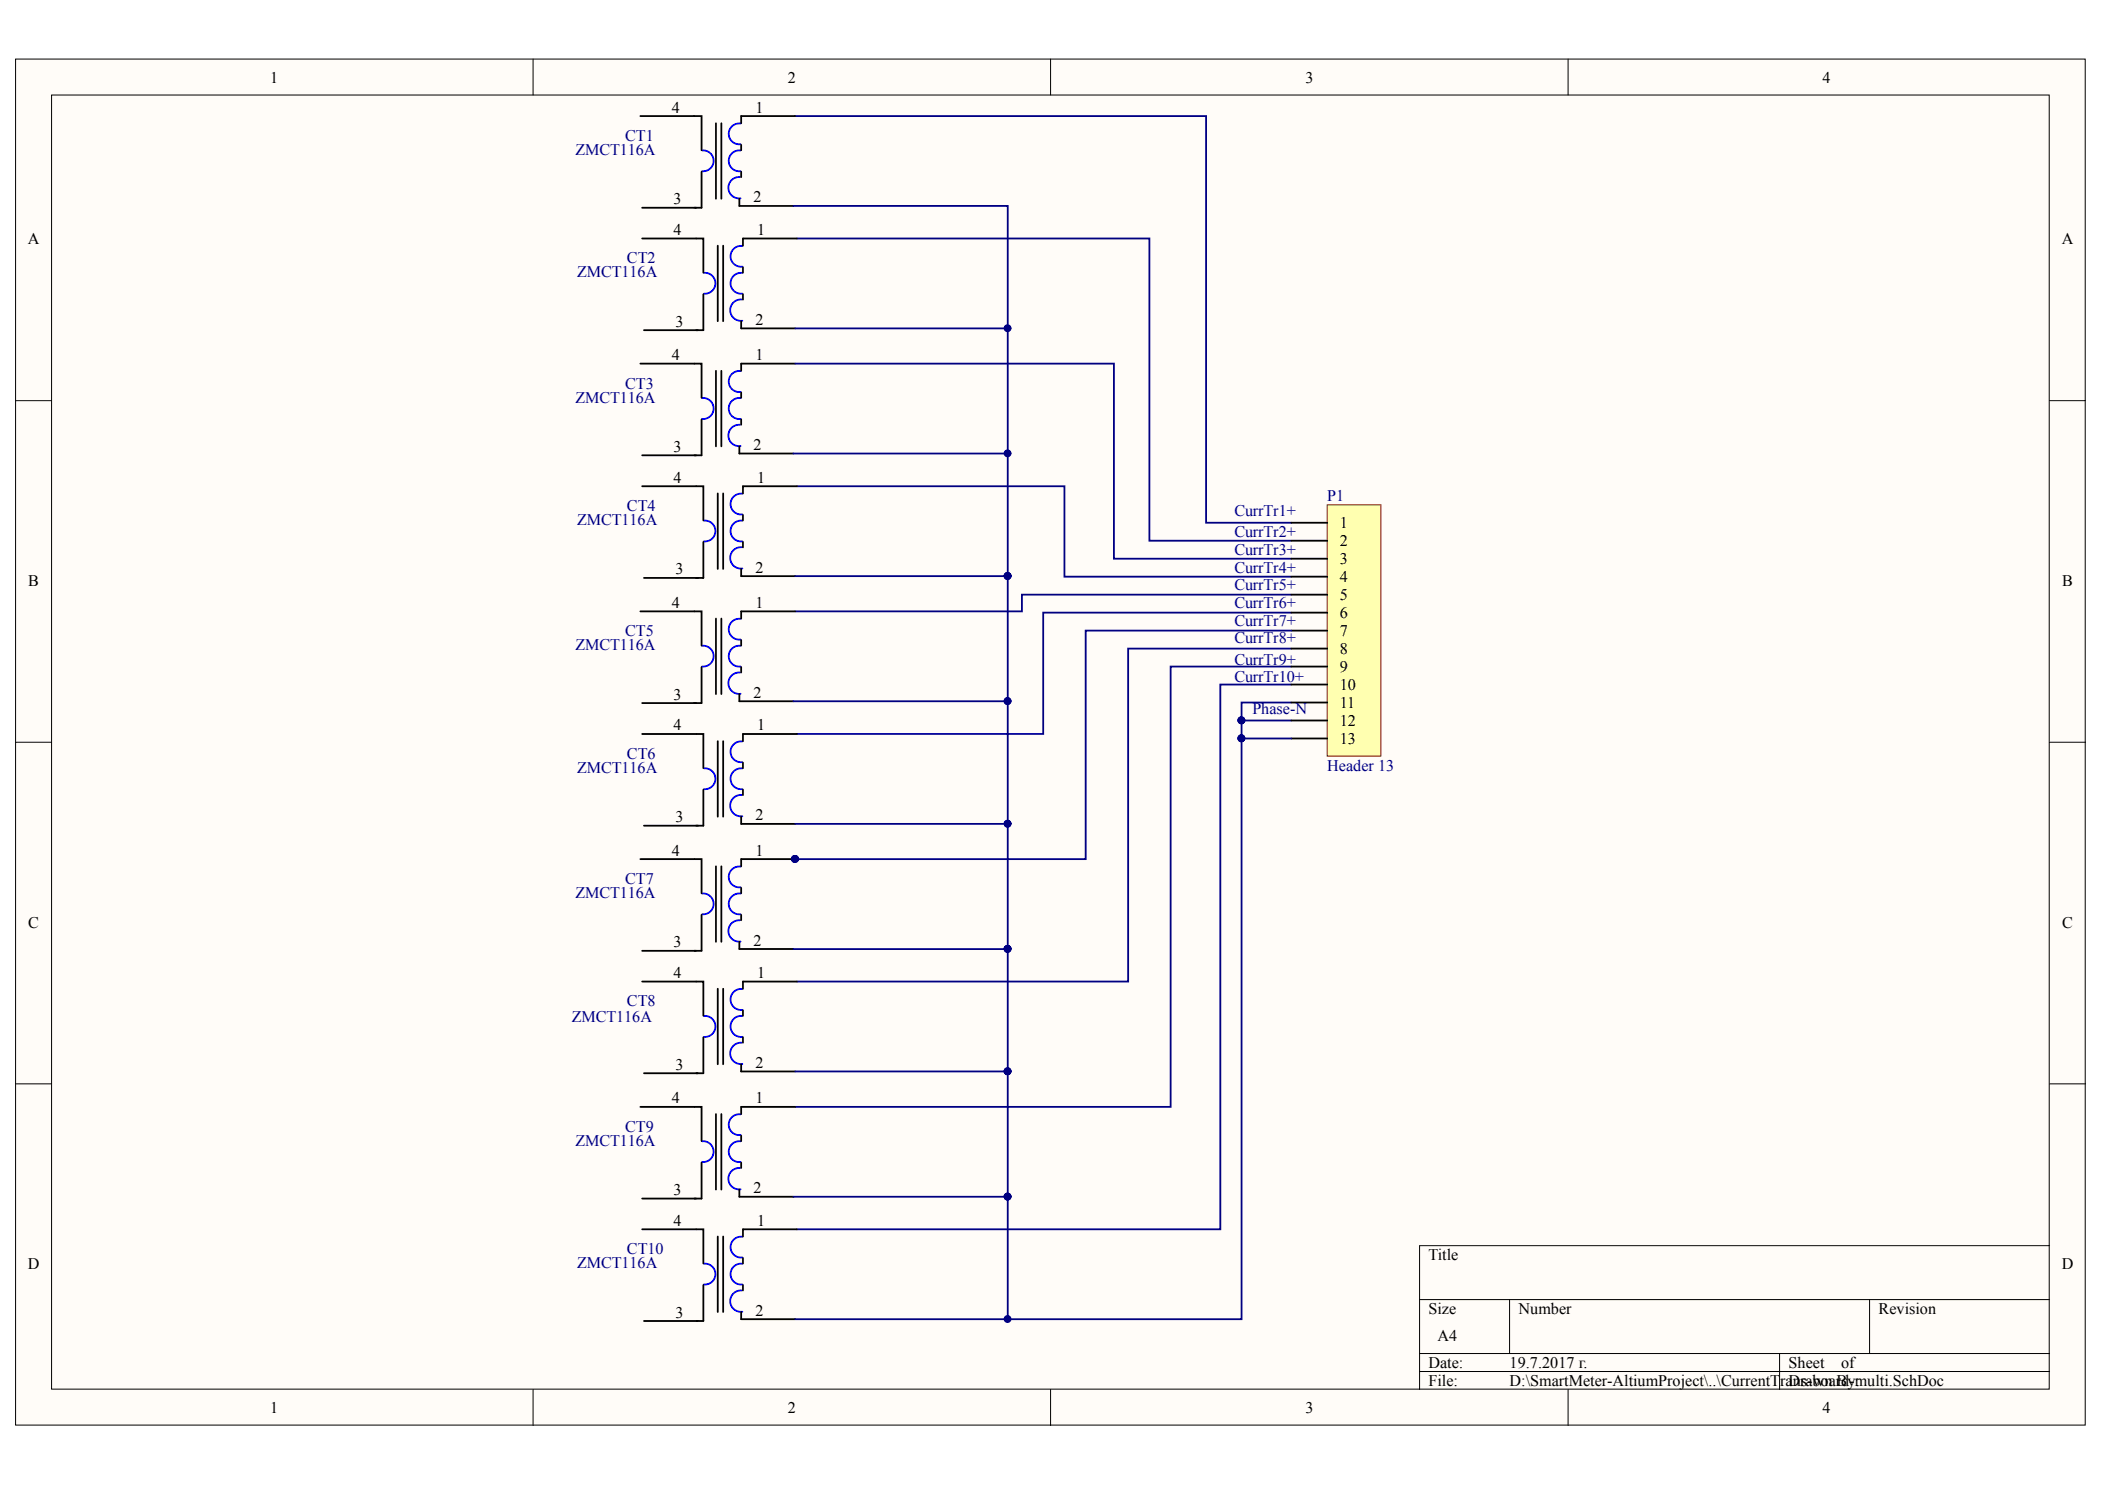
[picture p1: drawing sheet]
<svg xmlns="http://www.w3.org/2000/svg" width="297mm" height="210mm" viewBox="0 0 297 210" stroke-linecap="round" stroke-linejoin="round" font-family="sans-serif">
<g fill="#fffcf8" stroke="#000" stroke-width=".14">
<path d="M2.2 8.3h292v192.7h-292z"/>
<path d="M7.3 13.4h281.9v182.6h-281.9z"/>
</g>
<g fill="none" stroke="#000" stroke-width=".14">
<path d="M75.2 8.3v5.1M148.2 8.3v5.1M221.3 8.3v5.1M2.2 56.5h5.1M289.2 56.5h5.1M2.2 104.7h5.1M289.2 104.7h5.1M2.2 152.9h5.1M289.2 152.9h5.1M289.2 175.7h-88.9v20.3M75.2 196v5.1M148.2 196v5.1"/>
<path d="M200.3 183.3h88.9M200.3 190.9h88.9M200.3 193.5h88.9M213 183.3v7.6M221.3 196v5.1M251.1 190.9v5.1M263.8 183.3v7.6"/>
</g>
<g fill="none" stroke="#000080" stroke-width=".25">
<path d="M112.2 16.4h58v57.3h12M112 29.1h30.2v52.2M112.5 33.6h49.7v42.7h20M112.2 51.3h45v27.5h25M112.2 46.3h30M112 64h30.2M112.5 68.6h37.7v12.7h32M112.2 81.3h30M142.2 81.3v17.6h-30.2M142.2 98.9v17.3h-30M182.2 83.9h-38v2.3h-32M182.2 86.4h-35v17.1h-34.7"/>
<path d="M182.2 91.5h-23v47h-46.7M182.2 94h-17v62.1h-53M182.2 96.6h-10v76.8h-59.7M182.2 99.1h-7v2.5h7M175.2 104.2v81.9h-63M142.2 151.1v35M112 168.8h30.2"/>
</g>
<g fill="none" stroke="#00f" stroke-width=".25">
<path d="M104.5 17.4a1.47 1.47 0 0 0-1.7 1.5 1.47 1.47 0 0 0 1.7 1.4M99.1 21.2a1.47 1.47 0 0 1 1.6 1.5 1.47 1.47 0 0 1-1.6 1.5M99.3 38.5a1.47 1.47 0 0 1 1.7 1.5 1.47 1.47 0 0 1-1.7 1.4M104.4 25a1.51 1.51 0 0 0-1.6 1.5 1.51 1.51 0 0 0 1.7 1.5M104.5 21.2a1.47 1.47 0 0 0-1.7 1.5 1.47 1.47 0 0 0 1.7 1.4M104.8 38.5a1.47 1.47 0 0 0-1.7 1.5 1.47 1.47 0 0 0 1.7 1.4M104.8 34.7a1.47 1.47 0 0 0-1.7 1.5 1.47 1.47 0 0 0 1.7 1.4M99.1 56.1a1.48 1.48 0 0 1 1.6 1.5 1.48 1.48 0 0 1-1.6 1.5M104.4 59.9a1.51 1.51 0 0 0-1.6 1.6 1.51 1.51 0 0 0 1.7 1.4M104.5 56.2a1.48 1.48 0 0 0-1.7 1.4 1.48 1.48 0 0 0 1.7 1.5M104.5 52.3a1.48 1.48 0 0 0-1.7 1.5 1.48 1.48 0 0 0 1.7 1.5M104.7 42.2a1.51 1.51 0 0 0-1.7 1.6 1.51 1.51 0 0 0 1.8 1.4"/>
<path d="M99.3 73.4a1.47 1.47 0 0 1 1.7 1.5 1.47 1.47 0 0 1-1.7 1.5M104.7 77.2a1.51 1.51 0 0 0-1.7 1.5 1.51 1.51 0 0 0 1.8 1.5M104.8 73.4a1.47 1.47 0 0 0-1.7 1.5 1.47 1.47 0 0 0 1.7 1.5M104.8 69.6a1.47 1.47 0 0 0-1.7 1.5 1.47 1.47 0 0 0 1.7 1.5M99.1 91.1a1.47 1.47 0 0 1 1.6 1.5 1.47 1.47 0 0 1-1.6 1.4M104.4 94.9a1.51 1.51 0 0 0-1.6 1.5 1.51 1.51 0 0 0 1.7 1.5M104.5 91.1a1.47 1.47 0 0 0-1.7 1.5 1.47 1.47 0 0 0 1.7 1.4M104.5 87.3a1.47 1.47 0 0 0-1.7 1.4 1.47 1.47 0 0 0 1.7 1.5M99.3 108.4a1.47 1.47 0 0 1 1.7 1.5 1.47 1.47 0 0 1-1.7 1.4M104.7 112.1a1.51 1.51 0 0 0-1.7 1.6 1.51 1.51 0 0 0 1.8 1.4M104.8 108.4a1.47 1.47 0 0 0-1.7 1.5 1.47 1.47 0 0 0 1.7 1.4M104.8 104.6a1.47 1.47 0 0 0-1.7 1.4 1.47 1.47 0 0 0 1.7 1.5"/>
<path d="M99.1 126a1.47 1.47 0 0 1 1.6 1.5 1.47 1.47 0 0 1-1.6 1.5M104.4 129.8a1.51 1.51 0 0 0-1.6 1.6 1.51 1.51 0 0 0 1.7 1.4M104.5 126a1.47 1.47 0 0 0-1.7 1.5 1.47 1.47 0 0 0 1.7 1.5M104.5 122.2a1.47 1.47 0 0 0-1.7 1.5 1.47 1.47 0 0 0 1.7 1.5M104.8 139.5a1.48 1.48 0 0 0-1.7 1.5 1.48 1.48 0 0 0 1.7 1.5M99.3 143.3a1.48 1.48 0 0 1 1.7 1.5 1.48 1.48 0 0 1-1.7 1.5M104.5 157.2a1.47 1.47 0 0 0-1.7 1.4 1.47 1.47 0 0 0 1.7 1.5M104.7 147.1a1.51 1.51 0 0 0-1.7 1.5 1.51 1.51 0 0 0 1.8 1.5M104.8 143.3a1.48 1.48 0 0 0-1.7 1.5 1.48 1.48 0 0 0 1.7 1.5M99.1 161a1.47 1.47 0 0 1 1.6 1.5 1.47 1.47 0 0 1-1.6 1.4M99.3 178.3a1.47 1.47 0 0 1 1.7 1.4 1.47 1.47 0 0 1-1.7 1.5M104.4 164.8a1.51 1.51 0 0 0-1.6 1.5 1.51 1.51 0 0 0 1.7 1.5"/>
<path d="M104.5 161a1.47 1.47 0 0 0-1.7 1.4 1.47 1.47 0 0 0 1.7 1.5M104.8 178.3a1.47 1.47 0 0 0-1.7 1.4 1.47 1.47 0 0 0 1.7 1.5M104.8 174.5a1.47 1.47 0 0 0-1.7 1.4 1.47 1.47 0 0 0 1.7 1.5M104.7 182a1.51 1.51 0 0 0-1.7 1.6 1.51 1.51 0 0 0 1.8 1.4"/>
</g>
<g fill="none" stroke="#000" stroke-width=".25">
<path d="M90.4 16.4h8.6v4.8M101 17.4v10.6M101.8 17.4v10.6M112.2 16.4h-7.6v1M90.6 33.6h8.7v4.9M99 24.2v5.1h-8.4M101.3 34.7v10.6M102 34.7v10.6M104.3 28v1.1h7.7M104.6 20.4v.8M104.6 24.2v.8M104.8 37.7v.8"/>
<path d="M112.5 33.6h-7.7v1.1M90.4 51.3h8.6v4.8M99 59.2v5h-8.4M99.3 41.5v5.1h-8.4M101 52.3v10.7M101.8 52.3v10.7M104.6 45.3v1h7.6M104.6 55.4v.7M104.6 59.2v.7M104.8 41.5v.8M112.2 51.3h-7.6v1M90.6 68.6h8.7v4.8"/>
<path d="M99.3 76.5v5h-8.4M101.3 69.6v10.7M102 69.6v10.7M104.3 63v1h7.7M104.8 72.6v.8M104.8 76.5v.7M112.5 68.6h-7.7v1M90.4 86.2h8.6v4.9M99 94.1v5.1h-8.4M101 87.3v10.6M101.8 87.3v10.6M104.3 97.9v1h7.7"/>
<path d="M104.6 80.3v1h7.6M104.6 90.3v.8M104.6 94.1v.8M112.2 86.2h-7.6v1.1M90.6 103.5h8.7v4.9M99.3 111.4v5.1h-8.4M101.3 104.6v10.6M102 104.6v10.6M104.6 115.2v1h7.6M104.8 107.6v.8M104.8 111.4v.8M112.5 103.5h-7.7v1.1"/>
<path d="M90.4 121.2h8.6v4.8M90.6 138.5h8.7v4.8M99 129.1v5h-8.4M101 122.2v10.7M101.3 139.5v10.6M101.8 122.2v10.7M102 139.5v10.6M104.3 132.9v1h7.7M104.6 125.2v.8M104.6 129.1v.7M112.2 121.2h-7.6v1M112.5 138.5h-7.7v1"/>
<path d="M90.4 156.1h8.6v4.9M99.3 146.3v5.1h-8.4M101 157.2v10.6M101.8 157.2v10.6M104.6 150.1v1h7.6M104.8 142.5v.8M104.8 146.3v.8M112.2 156.1h-7.6v1.1M90.6 173.4h8.7v4.8M99 164v5.1h-8.4M101.3 174.4v10.7M102 174.4v10.7"/>
<path d="M104.3 167.8v1h7.7M104.6 160.2v.8M104.6 164v.8M104.8 177.5v.7M112.5 173.4h-7.7v1M99.3 181.3v5h-8.4M104.6 185.1v1h7.6M104.8 181.3v.7"/>
</g>
<g fill="#000080" stroke="#000080" stroke-width=".14">
<circle cx="112.2" cy="121.2" r=".48"/>
<circle cx="142.2" cy="46.3" r=".48"/>
<circle cx="142.2" cy="64" r=".48"/>
<circle cx="175.2" cy="101.6" r=".48"/>
<circle cx="175.2" cy="104.1" r=".48"/>
<circle cx="142.2" cy="81.2" r=".48"/>
<circle cx="142.2" cy="98.9" r=".48"/>
<circle cx="142.2" cy="116.2" r=".48"/>
<circle cx="142.2" cy="168.8" r=".48"/>
<circle cx="142.2" cy="151.1" r=".48"/>
<circle cx="142.2" cy="186.1" r=".48"/>
</g>
<path d="M187.3 71.2h7.6v35.5h-7.6z" fill="#ffffb0" stroke="#800000" stroke-width=".14"/>
<g fill="none" stroke="#000" stroke-width=".25">
<path d="M182.2 73.7h5.1M182.2 76.3h5.1M182.2 78.8h5.1M182.2 81.3h5.1M182.2 83.9h5.1M182.2 86.4h5.1M182.2 89h5.1M182.2 91.5h5.1M182.2 94h5.1M182.2 96.6h5.1M182.2 99.1h5.1M182.2 101.6h5.1"/>
<path d="M182.2 104.2h5.1"/>
</g>
<path d="M182.2 89h-29v32.2h-41M142.2 116.2v34.9h-30M175.2 101.6v2.6h7M112 133.9h30.2" fill="none" stroke="#000080" stroke-width=".25"/>
<g fill="#000080" stroke="#000080" stroke-width=".14">
<circle cx="175.2" cy="104.1" r=".48"/>
<circle cx="175.2" cy="101.6" r=".48"/>
<circle cx="142.2" cy="151.1" r=".48"/>
<circle cx="142.2" cy="133.8" r=".48"/>
<circle cx="112.2" cy="121.2" r=".48"/>
<circle cx="142.2" cy="116.2" r=".48"/>
</g>
<g font-size="2.3">
<text x="38.1" y="11.7">1</text>
<text x="111.2" y="11.7">2</text>
<text x="184.2" y="11.7">3</text>
<text x="257.2" y="11.7">4</text>
<text x="94.8" y="15.9">4</text>
<text x="106.6" y="15.9">1</text>
<text x="95.1" y="28.8">3</text>
<text x="106.3" y="28.5">2</text>
<text x="3.9" y="34.5">A</text>
<text x="95.1" y="33.1">4</text>
<text x="106.9" y="33.1">1</text>
<text x="290.9" y="34.5">A</text>
<text x="95.3" y="46.1">3</text>
<text x="106.6" y="45.8">2</text>
<text x="94.8" y="50.8">4</text>
<text x="106.6" y="50.8">1</text>
<text x="95.1" y="63.8">3</text>
<text x="106.3" y="63.5">2</text>
<text x="95.1" y="68.1">4</text>
<text x="106.9" y="68.1">1</text>
<text x="189.1" y="74.5">1</text>
<text x="189.1" y="77.1">2</text>
<text x="4" y="82.6">B</text>
<text x="95.3" y="81">3</text>
<text x="106.6" y="80.8">2</text>
<text x="189.1" y="79.6">3</text>
<text x="189.1" y="82.1">4</text>
<text x="291" y="82.6">B</text>
<text x="94.8" y="85.8">4</text>
<text x="106.6" y="85.8">1</text>
<text x="189.1" y="84.7">5</text>
<text x="189.1" y="87.2">6</text>
<text x="189.1" y="89.7">7</text>
<text x="189.1" y="92.3">8</text>
<text x="189.1" y="94.8">9</text>
<text x="95.1" y="98.7">3</text>
<text x="106.3" y="98.4">2</text>
<text x="189.1" y="97.3">10</text>
<text x="189.1" y="99.9">11</text>
<text x="95.1" y="103">4</text>
<text x="106.9" y="103">1</text>
<text x="189.1" y="102.4">12</text>
<text x="189.1" y="104.9">13</text>
<text x="95.3" y="116">3</text>
<text x="106.6" y="115.7">2</text>
<text x="94.8" y="120.7">4</text>
<text x="106.6" y="120.7">1</text>
<text x="4" y="130.9">C</text>
<text x="291" y="130.9">C</text>
<text x="95.1" y="133.6">3</text>
<text x="95.1" y="138">4</text>
<text x="106.3" y="133.4">2</text>
<text x="106.9" y="138">1</text>
<text x="94.8" y="155.6">4</text>
<text x="95.3" y="150.9">3</text>
<text x="106.6" y="150.7">2</text>
<text x="106.6" y="155.6">1</text>
<text x="95.1" y="168.6">3</text>
<text x="95.1" y="172.9">4</text>
<text x="106.3" y="168.4">2</text>
<text x="106.9" y="172.9">1</text>
<text x="3.9" y="179">D</text>
<text x="201.6" y="177.8">Title</text>
<text x="290.9" y="179">D</text>
<text x="95.3" y="185.9">3</text>
<text x="106.6" y="185.6">2</text>
<text x="201.6" y="185.4">Size</text>
<text x="214.3" y="185.4">Number</text>
<text x="265.1" y="185.4">Revision</text>
<text x="202.8" y="189.2">A4</text>
<text x="201.6" y="193">Date:</text>
<text x="201.6" y="195.5">File:</text>
<text x="213" y="193">19.7.2017 г.</text>
<text x="213" y="195.5">D:\SmartMeter-AltiumProject\..\CurrentT</text>
<text x="251.2" y="195.5">rans-board-multi.SchDoc</text>
<text x="252.4" y="193">Sheet</text>
<text x="252.4" y="195.5">Drawn By:</text>
<text x="259.8" y="193">of</text>
<text x="38.1" y="199.3">1</text>
<text x="111.2" y="199.3">2</text>
<text x="184.2" y="199.3">3</text>
<text x="257.2" y="199.3">4</text>
</g>
<g font-size="2.3" fill="#000080">
<text x="81.2" y="21.9">ZMCT116A</text>
<text x="88.2" y="19.8">CT1</text>
<text x="81.4" y="39.1">ZMCT116A</text>
<text x="88.5" y="37.1">CT2</text>
<text x="81.2" y="56.8">ZMCT116A</text>
<text x="88.2" y="54.8">CT3</text>
<text x="187.3" y="70.7">P1</text>
<text x="81.4" y="74.1">ZMCT116A</text>
<text x="88.5" y="72.1">CT4</text>
<text x="174.2" y="72.8">CurrTr1+</text>
<text x="174.2" y="75.8">CurrTr2+</text>
<text x="174.2" y="78.3">CurrTr3+</text>
<text x="174.2" y="80.8">CurrTr4+</text>
<text x="174.2" y="83.3">CurrTr5+</text>
<text x="88.2" y="89.8">CT5</text>
<text x="174.2" y="85.8">CurrTr6+</text>
<text x="174.2" y="88.3">CurrTr7+</text>
<text x="81.2" y="91.8">ZMCT116A</text>
<text x="174.2" y="90.7">CurrTr8+</text>
<text x="174.2" y="93.7">CurrTr9+</text>
<text x="174.2" y="96.2">CurrTr10+</text>
<text x="176.7" y="100.7">Phase-N</text>
<text x="88.5" y="107">CT6</text>
<text x="81.4" y="109">ZMCT116A</text>
<text x="187.3" y="108.7">Header 13</text>
<text x="88.2" y="124.7">CT7</text>
<text x="81.2" y="126.7">ZMCT116A</text>
<text x="88.5" y="142">CT8</text>
<text x="80.7" y="144.2">ZMCT116A</text>
<text x="81.2" y="161.6">ZMCT116A</text>
<text x="88.2" y="159.7">CT9</text>
<text x="81.4" y="178.9">ZMCT116A</text>
<text x="88.5" y="176.9">CT10</text>
</g>
</svg>
